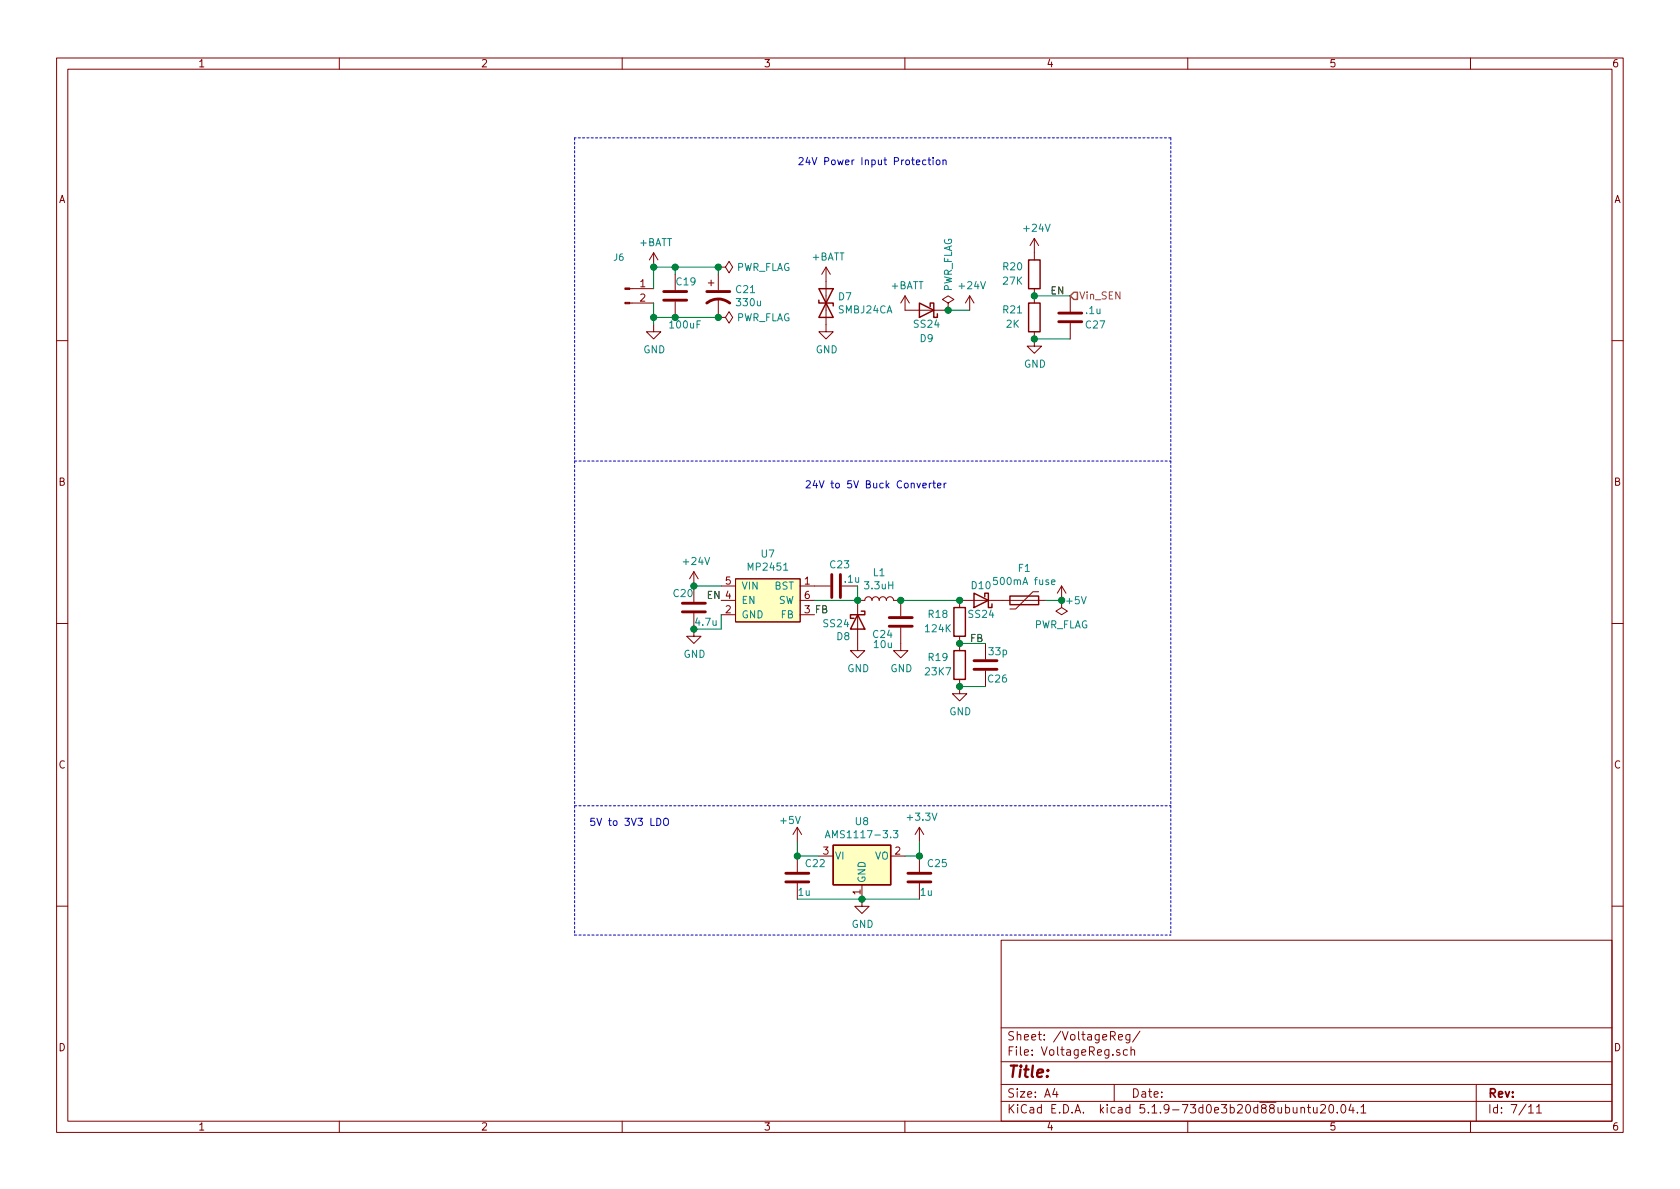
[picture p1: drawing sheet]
<svg xmlns="http://www.w3.org/2000/svg" width="297mm" height="210mm" viewBox="0 0 297 210" stroke-linecap="round" stroke-linejoin="round" font-family="sans-serif">
<g fill="none" stroke="#840000" stroke-width=".18">
<path d="M10 10.3h277v189.9h-277zM12 12.2h273v186.1h-273zM60 10.3v1.9M110 10.3v1.9M160 10.3v1.9M210 10.3v1.9M260 10.3v1.9M111.4 53.6h4.2M111.4 51h4.2M115.6 57.4v1.3h1.2l-1.2 1.2-1.3-1.2h1.3M115.6 44.7l-.8 1.3M115.6 44.7v2.5"/>
<path d="M115.6 44.7l.7 1.3M119.4 48.5v2.8M119.4 53.3v2.8M125.2 50h1M125.7 49.5v1M127 47.2h1.3l.6-1 .6 1-.6 1.1-.6-1.1M127 47.2h.1M127 56.1h1.3l.6-1 .6 1-.6 1-.6-1M127 56.1h.1M127 48.5v2.8M127 52.8v3.3M146 47.2v11.5h1.3l-1.3 1.2-1.2-1.2h1.2"/>
<path d="M146 47.2l-.7 1.3M146 47.2l.8 1.3M160 52.3v2.6h7.6M160 52.3l-.7 1.3M160 52.3l.8 1.3M167.6 53.6l1.1-.6-1.1-.7-1 .7 1 .6v1.3M167.6 54.9h.1M171.4 52.3l-.7 1.3M171.4 52.3v2.6M171.4 52.3l.8 1.3M182.9 58.7v2.5h1.2l-1.2 1.3-1.3-1.3h1.3M182.9 42.2v3.8"/>
<path d="M182.9 51v2.6M182.9 42.2l-.8 1.2M182.9 42.2l.7 1.2M189.2 52.3v2.8M189.2 57.1v2.8M10 60.2h2M285 60.2h2M10 110.3h2M122.7 108.5v4h1.3l-1.3 1.3-1.3-1.3h1.3M122.7 101.1l-.8 1.3M122.7 101.1v5.3M122.7 101.1l.7 1.3"/>
<path d="M127.5 106.2h2.5M127.5 103.6h2.5M127.5 108.7h2.5M130 102.4h11.5v7.6h-11.5zM141.5 106.2h2.5M141.5 103.6h5.3M141.5 108.7h2.5M148.8 103.6h2.8M159.3 111v4.1h1.2l-1.2 1.2-1.3-1.2h1.3M159.3 109v-2.8h-1.3a.63 .63 0 0 0-.6-.7 .63 .63 0 0 0-.7 .7 .63 .63 0 0 0-.6-.7 .63 .63 0 0 0-.7 .7 .63 .63 0 0 0-.6-.7 .63 .63 0 0 0-.6 .7 .63 .63 0 0 0-.7-.7 .63 .63 0 0 0-.6 .7h-1.3v8.9h1.3l-1.3 1.2-1.2-1.2h1.2M169.7 112.5v2.6M174.2 113.8v2.8"/>
<path d="M174.2 118.6v2.8M183.6 104.6h-1l-3 3.1h-1M184.9 106.2h-15.2v1.2M187.7 106.2v1.2l1 .7-1 .6-1-.6 1-.7M187.7 106.2h.1M187.7 103.6l-.8 1.3M187.7 103.6v2.6M187.7 103.6l.8 1.3M285 110.3h2M169.7 120.1v2.6h1.2l-1.2 1.2-1.3-1.2h1.3M141 146.3v2.5M141 151.4v2.8"/>
<path d="M141 156.2v2.8M141 146.3l-.8 1.3M141 146.3l.7 1.3M144.8 151.4h2.5M152.4 156.5v3.8h1.3l-1.3 1.2-1.3-1.2h1.3M157.5 151.4h2.5M162.6 146.3l-.8 1.3M162.6 146.3v2.5M162.6 151.4v2.8M162.6 156.2v2.8M162.6 146.3l.7 1.3M10 160.2h2"/>
<path d="M177 166.3h108v32h-108zM285 160.2h2M60 198.3v1.9M110 198.3v1.9M160 198.3v1.9M177 194.8h108M177 191.8h108M177 187.8h108M177 181.8h108M186.5 192.5l-.4 1h1M186.8 193v1M197 191.8v3"/>
<path d="M197.8 183.4l.7-.1-.1-.3-.4-.1-.2 .2v.7h.6M198 185.7l-.4-.1-.2 .2 .1 .2 .5 .2v.3h-.6M199.3 185.7l-.4-.1-.3 .3 .1 .6 .2 .1 .4-.1M199.8 182.9v1.2l-.3 .3-.4-.1M199.8 183l-.5-.1-.2 .3v.6l.2 .1 .5-.1M200 185.7l.2-.1 .4 .1v.9M200 185.1v1.5M201.5 182.3l-1.2 2M210 198.3v1.9M230 196l.2-.2 .4 .1 .1 .9M230 195.8v1M231.2 195.8h.5"/>
<path d="M231.4 195.3v1.3l.3 .2M232.2 195.8l.1 .9 .4 .1 .2-.1M232.9 195.8v1M233.5 195.5l.2-.2h.4l.3 .5-.9 1h.9M235.2 195.4l.2-.1a.94 .94 0 0 1 0 1.5 .82 .82 0 0 1-.2-1.4zM236.4 196.7v.1M237.3 195.4l.1-.1a.8 .8 0 0 1 .6 .8 .8 .8 0 0 1-.6 .7 1 1 0 0 1-.1-1.4zM238.9 195.2l-.4 1.1h.9M239.2 195.8v1M240 196.7v.1M240.6 195.8l.5-.5v1.5M240.6 196.8h.9"/>
<path d="M260 198.3v1.9M261 191.8v6.5M270.3 195.8l.4-.5v1.5M270.3 196.8h.8M271.7 195.8l.4-.5v1.5M271.7 196.8h.8"/>
</g>
<g fill="none" stroke="#840000" stroke-width=".51">
<path d="M117.3 53.1h4.1M117.3 51.6h4.1M125 53.6a3.3 3.3 0 0 1 4 0M125 51.6h4M187.2 56.9h4.1M187.2 55.4h4.1M120.6 108.2h4.1M120.6 106.7h4.1M147.1 101.6v4.1M148.6 101.6v4.1M157.2 109.2h4.1M157.2 110.7h4.1"/>
<path d="M172.2 116.8h4.1M172.2 118.4h4.1M138.9 156h4.1M138.9 154.4h4.1M160.5 156h4.1M160.5 154.4h4.1"/>
</g>
<g fill="none" stroke="#840000" stroke-width=".25">
<path d="M144.8 53.1v.5h2.5v.5M144.8 51l2.5 5.1h-2.5l2.5-5.1zM162.6 53.6l2.5 1.3-2.5 1.2zM164.5 54.2v-.6h.6v2.5h.6v-.6M181.9 53.6h2v5.1h-2zM181.9 46h2v5h-2zM151.6 108.7l1.3 2.5h-2.5zM152.3 108.1h.6v.6h-2.5v.6h.6M168.7 107.4h2v5.1h-2zM168.7 115.1h2v5h-2zM172.2 104.9l2.6 1.3-2.6 1.2zM174.1 105.5v-.6h.7v2.5h.6v-.6"/>
<path d="M178.6 105.4h5v1.5h-5zM147.3 149.5h10.2v7h-10.2z"/>
</g>
<g fill="#ffffc2" stroke="#ffffc2" stroke-width=".18">
<path d="M147.3 149.5h10.2v7h-10.2z"/>
<path d="M130 102.4h11.5v7.6h-11.5z"/>
</g>
<path d="M185.9 102.9l.6-.1v-.2l-.4-.1-.2 .2 .1 .6h.5M145.9 148.2l.4-1.3 .5 1.3M146 147.8h.6M158 146.9h.7l-.4 .5 .4 .1v.4l-.2 .3-.5-.2" fill="none" stroke="#008484" stroke-width=".18"/>
<g fill="#840000" stroke="#840000" stroke-width=".18">
<path d="M110.5 53.5h.9v.2h-.9z"/>
<path d="M110.5 50.9h.9v.3h-.9z"/>
</g>
<path d="M101.6 24.4v140.9M207 24.4h-105.4M207 24.4v140.9M101.6 81.5h105.4M101.6 142.5h105.4M101.6 165.3h105.4" fill="none" stroke="#0000c2" stroke-width=".18" stroke-dasharray=".4 .4"/>
<g fill="none" stroke="#008400" stroke-width=".18">
<path d="M115.6 53.6v3.8M115.6 56.1h11.4M119.4 47.2v1.3M127 48.5v-1.3h-11.4v3.8M167.6 54.9h3.8M182.9 59.9h6.3M182.9 52.3h6.3M122.7 103.6h4.8M127.5 108.7v2.5h-4.8M151.6 103.6v2.6h-7.6M159.3 106.2h10.4M169.7 113.8h4.5"/>
<path d="M184.9 106.2h2.8M169.7 121.4h4.5M141 148.8v2.6h3.8M141 159h21.6M162.6 148.8v2.6h-2.6"/>
</g>
<path d="M189.9 51.7h.6v1.3h-.6l-.7-.7z" fill="none" stroke="#848400" stroke-width=".25"/>
<g fill="none" stroke="#0000c2" stroke-width=".18">
<path d="M163.7 28.3h-.4l-.2 .2 .1 .6h.5M164.1 28.3h.5M164.3 27.9v1.1l.3 .1M165 27.9v.1M165 28.3v.8M165.6 28.4l.2-.1 .3 .1 .1 .5-.1 .2h-.3l-.2-.1zM166.7 28.4l.2-.1h.3l.1 .8M166.7 28.3v.8M163.2 85.8l.6-.1-.1-.2-.4-.1-.1 .2v.6h.5M164.3 85.4v.9M164.7 85.4l-.4 .3M164.9 85.4h.5"/>
<path d="M165.1 85v1.1l.3 .2M165.8 85.8l.6-.1-.1-.2-.4-.1-.1 .2v.6h.5M166.9 85.4v.9M167.3 85.4l-.3 .1-.1 .2M116.1 144.7a.64 .64 0 0 1 .7 .6 .64 .64 0 0 1-.7 .7zM117.4 144.9l.2-.2a.47 .47 0 0 1 .6 .4l-.1 .7-.2 .2-.4-.1a1 1 0 0 1-.1-1z"/>
</g>
<g fill="#008400" stroke="#008400" stroke-width=".25">
<circle cx="119.4" cy="56.1" r=".51"/>
<circle cx="122.7" cy="103.6" r=".51"/>
<circle cx="182.9" cy="59.9" r=".51"/>
<circle cx="182.9" cy="52.3" r=".51"/>
<circle cx="187.7" cy="106.2" r=".51"/>
<circle cx="115.6" cy="56.1" r=".51"/>
<circle cx="115.6" cy="47.2" r=".51"/>
<circle cx="152.4" cy="159" r=".51"/>
<circle cx="127" cy="56.1" r=".51"/>
<circle cx="167.6" cy="54.9" r=".51"/>
<circle cx="151.6" cy="106.2" r=".51"/>
<circle cx="119.4" cy="47.2" r=".51"/>
<circle cx="127" cy="47.2" r=".51"/>
<circle cx="169.7" cy="106.2" r=".51"/>
<circle cx="162.6" cy="151.4" r=".51"/>
<circle cx="169.7" cy="113.8" r=".51"/>
<circle cx="159.3" cy="106.2" r=".51"/>
<circle cx="169.7" cy="121.4" r=".51"/>
<circle cx="141" cy="151.4" r=".51"/>
<circle cx="122.7" cy="111.2" r=".51"/>
</g>
<text font-size="2.8" fill="#840000" x="178" y="190.5">Title:</text>
<g font-size="2.1" fill="#840000">
<text x="178" y="184">Sheet: /VoltageReg/</text>
<text x="178" y="186.7">File: VoltageReg.sch</text>
<text x="178" y="196.9">KiCad E.D.A. kicad 5.1.9-73d0e3b20d88ubuntu20.04.1</text>
<text x="178" y="194.1">Size: A4</text>
<text x="200" y="194.1">Date:</text>
<text x="263" y="194.1">Rev:</text>
<text x="263" y="196.9">Id: 7/11</text>
</g>
<g font-size="1.8" fill="#840000">
<text x="35" y="11.9">1</text>
<text x="85" y="11.9">2</text>
<text x="135" y="11.9">3</text>
<text x="185" y="11.9">4</text>
<text x="235" y="11.9">5</text>
<text x="285" y="11.9">6</text>
<text x="10.4" y="35.9">A</text>
<text x="285.4" y="35.9">A</text>
<text x="113.2" y="50.8">1</text>
<text x="113.2" y="53.3">2</text>
<text x="10.4" y="85.9">B</text>
<text x="285.4" y="85.9">B</text>
<text x="128.3" y="103.4">5</text>
<text x="142.3" y="103.4">1</text>
<text x="142.3" y="105.9">6</text>
<text x="128.3" y="108.5">2</text>
<text x="10.4" y="135.9">C</text>
<text x="285.4" y="135.9">C</text>
<text x="145.6" y="151.1">3</text>
<text x="158.3" y="151.1">2</text>
<text x="152.1" y="158.2" transform="rotate(-90 152.1 158.2)">1</text>
<text x="10.4" y="185.9">D</text>
<text x="285.4" y="185.9">D</text>
<text x="35" y="199.9">1</text>
<text x="85" y="199.9">2</text>
<text x="135" y="199.9">3</text>
<text x="185" y="199.9">4</text>
<text x="235" y="199.9">5</text>
<text x="285" y="199.9">6</text>
</g>
<g font-size="1.8" fill="#0000c2">
<text x="141" y="29.2">24V Power Input Protection</text>
<text x="142.2" y="86.4">24V to 5V Buck Converter</text>
<text x="104.1" y="146">5V to 3V3 LDO</text>
</g>
<g font-size="1.8" fill="#008484">
<text x="181.2" y="41">+24V</text>
<text x="113.1" y="43.5">+BATT</text>
<text x="130.1" y="47.9">PWR_FLAG</text>
<text x="143.6" y="46.1">+BATT</text>
<text x="177.4" y="47.8">R20</text>
<text x="119.7" y="50.5">C19</text>
<text x="130.2" y="51.8">C21</text>
<text x="148.3" y="53.1">D7</text>
<text x="157.5" y="51.1">+BATT</text>
<text x="168.3" y="51.8" transform="rotate(-90 168.3 51.8)">PWR_FLAG</text>
<text x="169.7" y="51.1">+24V</text>
<text x="177.4" y="50.3">27K</text>
<text x="118.6" y="58.1">100uF</text>
<text x="130.1" y="56.8">PWR_FLAG</text>
<text x="130.4" y="54.1">330u</text>
<text x="148.3" y="55.4">SMBJ24CA</text>
<text x="161.7" y="58">SS24</text>
<text x="177.4" y="55.4">R21</text>
<text x="178" y="58">2K</text>
<text x="192" y="58.1">C27</text>
<text x="192" y="55.5">.1u</text>
<text x="113.7" y="62.5">GND</text>
<text x="144.2" y="62.5">GND</text>
<text x="162.7" y="60.5">D9</text>
<text x="181.1" y="65">GND</text>
<text x="121" y="99.9">+24V</text>
<text x="132.5" y="100.9">MP2451</text>
<text x="134.6" y="98.6">U7</text>
<text x="146.8" y="100.5">C23</text>
<text x="154.4" y="101.9">L1</text>
<text x="180.1" y="101.1">F1</text>
<text x="119.2" y="105.6">C20</text>
<text x="131.1" y="106.8">EN</text>
<text x="131.1" y="104.3">VIN</text>
<text x="136.9" y="104.3">BST</text>
<text x="137.6" y="106.8">SW</text>
<text x="149.4" y="103">.1u</text>
<text x="153" y="104.2">3.3uH</text>
<text x="171.8" y="104.2">D10</text>
<text x="176.1" y="103.4">500mA fuse</text>
<text x="188.6" y="106.9">+5V</text>
<text x="123.1" y="110.7">4.7u</text>
<text x="131.1" y="109.3">GND</text>
<text x="138.1" y="109.3">FB</text>
<text x="145.7" y="110.9">SS24</text>
<text x="148" y="113.2">D8</text>
<text x="154.4" y="112.8">C24</text>
<text x="163.7" y="111.8">124K</text>
<text x="164.2" y="109.3">R18</text>
<text x="171.3" y="109.3">SS24</text>
<text x="182.7" y="111.1">PWR_FLAG</text>
<text x="120.9" y="116.3">GND</text>
<text x="149.8" y="118.9">GND</text>
<text x="154.6" y="114.6">10u</text>
<text x="157.4" y="118.9">GND</text>
<text x="163.7" y="119.4">23K7</text>
<text x="164.2" y="116.9">R19</text>
<text x="174.9" y="115.9">33p</text>
<text x="174.8" y="120.7">C26</text>
<text x="167.8" y="126.5">GND</text>
<text x="138.1" y="145.7">+5V</text>
<text x="146.9" y="148.2">AMS1117-3.3</text>
<text x="151.3" y="145.9">U8</text>
<text x="160.6" y="145.1">+3.3V</text>
<text x="142.5" y="153.3">C22</text>
<text x="147.6" y="152">VI</text>
<text x="154.7" y="152">VO</text>
<text x="164.1" y="153.3">C25</text>
<text x="141.2" y="158.4">1u</text>
<text x="153" y="156.2" transform="rotate(-90 153 156.2)">GND</text>
<text x="162.8" y="158.4">1u</text>
<text x="150.6" y="164.1">GND</text>
</g>
<g font-size="1.8">
<text x="185.7" y="52.1">EN</text>
<text x="125" y="105.9">EN 4</text>
<text x="142.3" y="108.5">3 FB</text>
<text x="171.4" y="113.5">FB</text>
</g>
<text font-size="1.8" fill="#848400" x="190.8" y="53">Vin_SEN</text>
<text font-size="1.6" fill="#008484" x="108.5" y="46.1">J6</text>
</svg>
